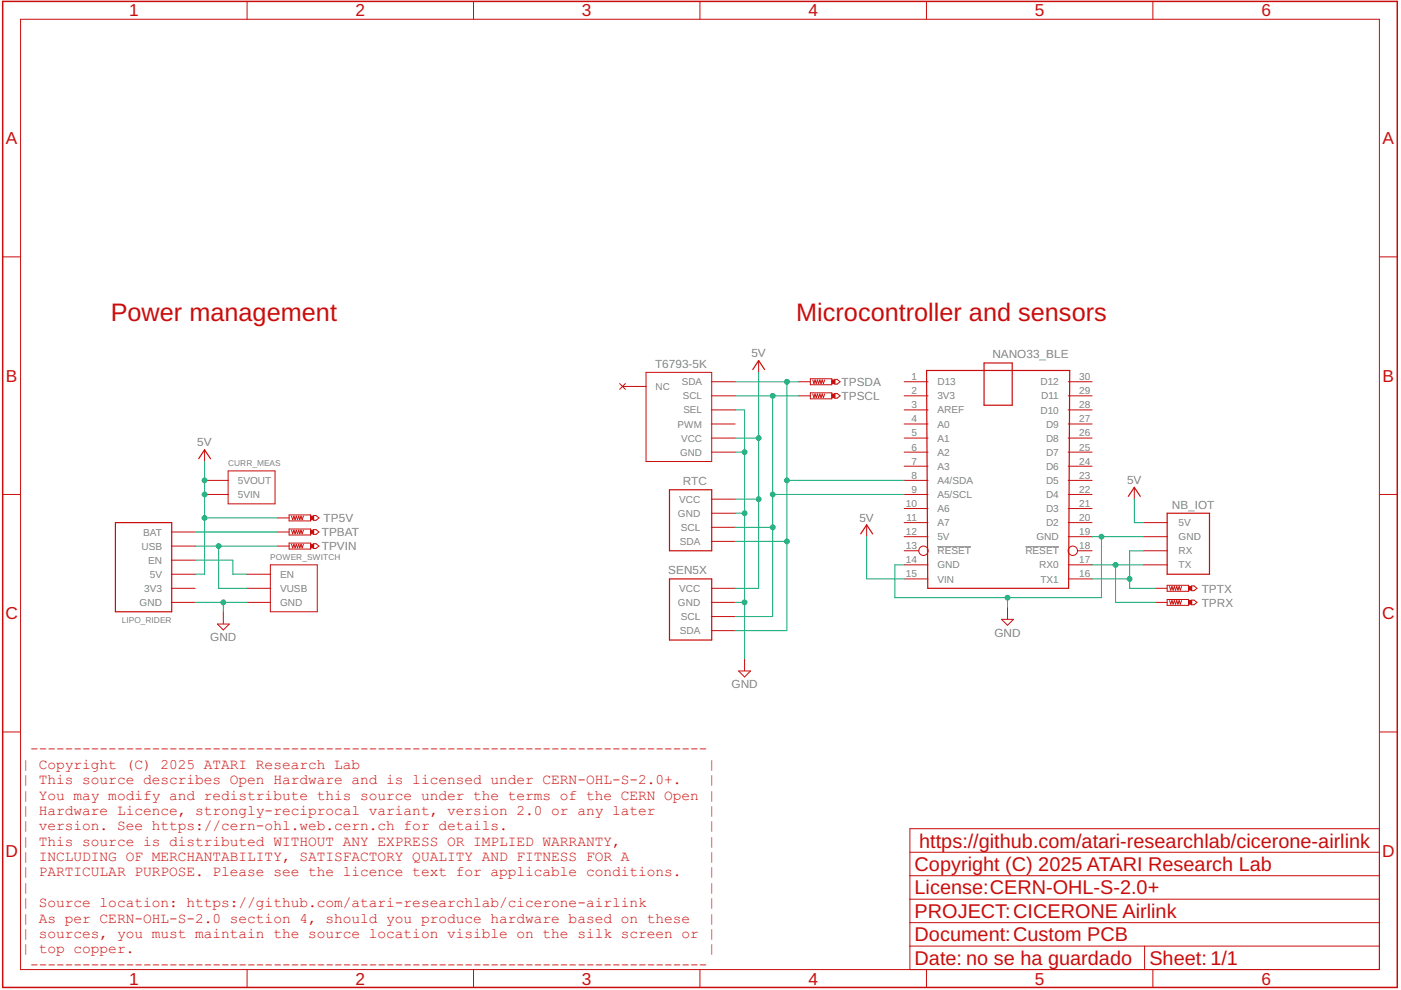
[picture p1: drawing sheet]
<svg xmlns="http://www.w3.org/2000/svg" width="297mm" height="210mm" viewBox="0 0 297 210" stroke-linecap="round" stroke-linejoin="round" font-family="sans-serif">
<path d="M198.7 115.9h7.1M217.4 115.9h7.1" fill="none" stroke="#808080" stroke-width=".21"/>
<g fill="none" stroke="#c90d0c" stroke-width=".21">
<path d="M4.4 4.1h288.1v201.5h-288.1zM52.4 .3v3.8M100.4 .3v3.8M148.4 .3v3.8M196.4 .3v3.8M244.4 .3v3.8M.6 54.5h3.8M292.5 54.5h3.7M137 79h13.9v18.9h-13.9zM160.8 76.4v2.6M43.4 95.3v2.6M48.4 99.8h9.9v7h-9.9z"/>
<path d="M131.4 81.3l1.2 1.2M132 81.9h5M132.6 81.3l-1.2 1.2M150.8 80.9h5.1M150.8 83.9h5.1M150.8 92.9h5.1M150.8 95.9h5.1M150.8 89.9h5.1M150.8 86.9h5.1M169.3 80.9h2.5M169.3 83.9h2.5M171.8 80.3h4.6v1.3h-4.6z"/>
<path d="M171.8 83.3h4.6v1.3h-4.6zM172.3 80.6l.3 .7 .2-.7 .3 .7 .2-.7 .3 .7 .2-.7 .3 .7 .2-.7 .3 .7 .2-.7M172.3 83.5l.3 .8 .2-.8 .3 .8 .2-.8 .3 .8 .2-.8 .3 .8 .2-.8 .3 .8 .2-.8M177 80.4h.5l.6 .5-.6 .5h-.5zM177 83.4h.5l.6 .5-.6 .5h-.5zM191.7 80.9h5.1M191.7 83.9h5.1M191.7 92.9h5.1M191.7 95.9h5.1M191.7 89.9h5.1M191.7 86.9h5.1M191.7 98.8h5.1"/>
<path d="M226.5 80.9h5M226.5 83.9h5M226.5 92.9h5M226.5 95.9h5M226.5 89.9h5M226.5 86.9h5M226.5 98.8h5M.6 104.8h3.8M36.3 112.8h5.1M36.3 115.8h5.1M36.3 118.8h5.1M43.4 101.9h5"/>
<path d="M43.4 104.8h5M57.3 119.8h10v9.9h-10zM58.8 112.8h2.5M58.8 115.8h2.5M58.8 109.8h2.5M61.3 109.2h4.5v1.2h-4.5zM61.3 112.2h4.5v1.2h-4.5zM61.3 115.1h4.5v1.3h-4.5zM61.8 112.4l.3 .8 .2-.8 .3 .8 .2-.8 .3 .8 .2-.8 .3 .8 .2-.8 .3 .8 .2-.8M61.8 115.4l.3 .8 .2-.8 .3 .8 .2-.8 .3 .8 .2-.8 .3 .8 .2-.8 .3 .8 .2-.8M61.8 109.4l.3 .8 .2-.8 .3 .8 .2-.8 .3 .8 .2-.8 .3 .8 .2-.8 .3 .8 .2-.8M66.5 109.3h.5l.6 .5-.6 .5h-.5z"/>
<path d="M66.5 112.3h.5l.6 .5-.6 .5h-.5zM66.5 115.3h.5l.6 .5-.6 .5h-.5zM150.8 105.8h5.1M150.8 108.8h5.1M150.8 111.8h5.1M150.8 114.8h5.1M183.7 111.3v2.5M191.7 113.8h5.1M191.7 110.8h5.1M191.7 116.8h3.1M191.7 119.8h5.1M191.7 101.9h5.1"/>
<path d="M191.7 104.8h5.1M191.7 107.8h5.1M226.5 113.8h5M226.5 110.8h5M226.5 119.8h5M226.5 101.9h5M226.5 104.8h5M226.5 107.8h5M228.5 116.8h3M240.5 103.3v2.5M242.5 113.8h5M242.5 110.8h5"/>
<path d="M242.5 116.8h5M242.5 119.8h5M292.5 104.8h3.7M36.3 121.8h5.1M36.3 127.7h5.1M36.3 124.7h5.1M46.1 132.3h2.5l-1.3 1.3zM47.3 129.7v2.5M52.3 121.8h5.1M52.3 127.7h5.1M52.3 124.7h5.1M150.8 127.7h5.1"/>
<path d="M150.8 124.7h5.1M150.8 130.7h5.1M150.8 133.7h5.1M157.9 139.7v2.5M191.7 122.7h5.1M212.3 131.3h2.6l-1.3 1.3zM213.6 128.7v2.6M226.5 122.7h5M244.9 127.7h2.6M244.9 124.7h2.6M247.5 124.1h4.5v1.3h-4.5zM247.5 127.1h4.5v1.3h-4.5z"/>
<path d="M248 124.4l.2 .7 .3-.7 .2 .7 .3-.7 .2 .7 .3-.7 .2 .7 .3-.7 .3 .7 .2-.7M248 127.3l.2 .8 .3-.8 .2 .8 .3-.8 .2 .8 .3-.8 .2 .8 .3-.8 .3 .8 .2-.8M252.6 124.2h.6l.6 .5-.6 .5h-.6zM252.6 127.2h.6l.6 .5-.6 .5h-.6zM.6 155.2h3.8M156.6 142.3h2.5l-1.2 1.2zM292.5 155.2h3.7M292.5 175.7h-99.6v29.9M192.9 195.6h99.6M192.9 190.6h99.6M192.9 185.7h99.6M192.9 180.7h99.6"/>
<path d="M52.4 205.6v3.8M100.4 205.6v3.8M148.4 205.6v3.8M192.9 200.6h99.6M196.4 205.6v3.8M242.7 200.6v5M244.4 205.6v3.8"/>
<circle cx="195.8" cy="116.8" r=".99"/>
<circle cx="227.5" cy="116.8" r=".99"/>
</g>
<path d="M159.6 78.4l1.2-1.9 1.3 1.9M196.4 78.5h30.4l-.2 46.2h-29.9zM208.6 77h6v8.9h-6zM42.1 97.3l1.3-1.9 1.2 1.9M24.5 110.8h11.9v18.9h-11.9zM141.9 103.8h9v13h-9zM182.5 113.2l1.2-1.9 1.3 1.9M239.2 105.2l1.3-1.9 1.3 1.9M247.5 108.8h8.9v13h-8.9zM141.9 122.7h9v13h-9z" fill="none" stroke="#c90d0c" stroke-width=".25"/>
<g fill="#c90d0c" stroke="#c90d0c" stroke-width=".21">
<path d="M65.8 112.4h.7v.8h-.7z"/>
<path d="M65.8 115.4h.7v.8h-.7z"/>
<path d="M65.8 109.4h.7v.8h-.7z"/>
<path d="M176.4 80.6h.6v.7h-.6z"/>
<path d="M176.4 83.5h.6v.8h-.6z"/>
<path d="M252 124.4h.6v.7h-.6z"/>
<path d="M252 127.3h.6v.8h-.6z"/>
</g>
<path d="M.6 .3h295.6v209.1h-295.6z" fill="none" stroke="#c90d0c" stroke-width=".32"/>
<g fill="none" stroke="#0dab76" stroke-width=".21">
<path d="M160.8 79v45.7h-4.9M43.4 97.9v23.9h-2M155.9 80.9h13.4M155.9 92.9h4.9M155.9 86.9h2v52.8M155.9 95.9h2M155.9 83.9h13.4M163.8 83.9v46.8h-7.9M166.8 80.9v52.8h-10.9M41.4 118.8h8v3h2.9M41.4 112.8h17.4M41.4 115.8h17.4"/>
<path d="M43.4 109.8h15.4M46.4 115.8v8.9h5.9M155.9 114.8h10.9M155.9 105.8h4.9M155.9 108.8h2M155.9 111.8h7.9M163.8 104.8h27.9M166.8 101.9h24.9M183.7 113.8v8.9h8M231.5 119.8h11M231.5 113.8h11M233.5 113.8v12.9h-43.8v-6.9h2"/>
<path d="M236.5 119.8v7.9h8.4M240.5 105.8v5h2M242.5 116.8h-3v7.9h5.4M41.4 127.7h10.9M47.3 127.7v2M155.9 127.7h2M213.6 126.7v2M231.5 122.7h8"/>
</g>
<g fill="#0dab76" stroke="#0dab76" stroke-width=".21">
<circle cx="166.8" cy="114.8" r=".51"/>
<circle cx="166.8" cy="101.9" r=".51"/>
<circle cx="166.8" cy="80.9" r=".51"/>
<circle cx="43.4" cy="101.9" r=".51"/>
<circle cx="43.4" cy="104.8" r=".51"/>
<circle cx="43.4" cy="109.8" r=".51"/>
<circle cx="160.8" cy="92.9" r=".51"/>
<circle cx="160.8" cy="105.8" r=".51"/>
<circle cx="47.3" cy="127.7" r=".51"/>
<circle cx="157.9" cy="127.7" r=".51"/>
<circle cx="157.9" cy="108.8" r=".51"/>
<circle cx="157.9" cy="95.9" r=".51"/>
<circle cx="213.6" cy="126.7" r=".51"/>
<circle cx="233.5" cy="113.8" r=".51"/>
<circle cx="239.5" cy="122.7" r=".51"/>
<circle cx="163.8" cy="83.9" r=".51"/>
<circle cx="163.8" cy="104.8" r=".51"/>
<circle cx="163.8" cy="111.8" r=".51"/>
<circle cx="236.5" cy="119.8" r=".51"/>
<circle cx="46.4" cy="115.8" r=".51"/>
</g>
<g font-size="5.4" fill="#c90d0c">
<text x="23.5" y="68">Power management</text>
<text x="168.8" y="68">Microcontroller and sensors</text>
</g>
<g font-size="4.2" fill="#c90d0c">
<text x="194.9" y="179.7">https://github.com/atari-researchlab/cicerone-airlink</text>
<text x="193.9" y="184.7">Copyright (C) 2025 ATARI Research Lab</text>
<text x="193.9" y="189.7">License:CERN-OHL-S-2.0+</text>
<text x="193.9" y="194.6">PROJECT:CICERONE Airlink</text>
<text x="193.9" y="199.6">Document:Custom PCB</text>
<text x="193.9" y="204.6">Date: no se ha guardado</text>
<text x="243.7" y="204.6">Sheet: 1/1</text>
</g>
<g font-size="3.7" fill="#c90d0c">
<text x="27.4" y="3.5">1</text>
<text x="75.4" y="3.5">2</text>
<text x="123.4" y="3.5">3</text>
<text x="171.4" y="3.5">4</text>
<text x="219.4" y="3.5">5</text>
<text x="267.4" y="3.5">6</text>
<text x="1.3" y="30.6">A</text>
<text x="293.1" y="30.6">A</text>
<text x="1.3" y="80.9">B</text>
<text x="293.1" y="80.9">B</text>
<text x="1.2" y="131.3">C</text>
<text x="293" y="131.3">C</text>
<text x="1.2" y="181.7">D</text>
<text x="293" y="181.7">D</text>
<text x="27.4" y="208.8">1</text>
<text x="75.4" y="208.8">2</text>
<text x="123.4" y="208.8">3</text>
<text x="171.4" y="208.8">4</text>
<text x="219.4" y="208.8">5</text>
<text x="267.4" y="208.8">6</text>
</g>
<g font-size="3.1" fill="#c90d0c">
<text x="6.4" y="159.7">------------------------------------------------------------------------------</text>
<text x="4.6" y="163">| Copyright (C) 2025 ATARI Research Lab</text>
<text x="4.6" y="166.3">| This source describes Open Hardware and is licensed under CERN-OHL-S-2.0+.</text>
<text x="150" y="163">|</text>
<text x="150" y="166.3">|</text>
<text x="4.6" y="169.5">| You may modify and redistribute this source under the terms of the CERN Open |</text>
<text x="4.6" y="172.8">| Hardware Licence, strongly-reciprocal variant, version 2.0 or any later</text>
<text x="150" y="172.8">|</text>
<text x="4.6" y="176">| version. See https://cern-ohl.web.cern.ch for details.</text>
<text x="4.6" y="179.3">| This source is distributed WITHOUT ANY EXPRESS OR IMPLIED WARRANTY,</text>
<text x="150" y="176">|</text>
<text x="150" y="179.3">|</text>
<text x="4.6" y="182.6">| INCLUDING OF MERCHANTABILITY, SATISFACTORY QUALITY AND FITNESS FOR A</text>
<text x="4.6" y="185.8">| PARTICULAR PURPOSE. Please see the licence text for applicable conditions.</text>
<text x="150" y="182.6">|</text>
<text x="150" y="185.8">|</text>
<text x="4.6" y="189.1">|</text>
<text x="150" y="189.1">|</text>
<text x="4.6" y="192.3">| Source location: https://github.com/atari-researchlab/cicerone-airlink</text>
<text x="4.6" y="195.6">| As per CERN-OHL-S-2.0 section 4, should you produce hardware based on these</text>
<text x="150" y="192.3">|</text>
<text x="150" y="195.6">|</text>
<text x="4.6" y="198.9">| sources, you must maintain the source location visible on the silk screen or |</text>
<text x="4.6" y="202.1">| top copper.</text>
<text x="150" y="202.1">|</text>
<text x="6.4" y="205.4">------------------------------------------------------------------------------</text>
</g>
<g font-size="2.5" fill="#808080">
<text x="138.9" y="78">T6793-5K</text>
<text x="159.3" y="75.7">5V</text>
<text x="210.4" y="76">NANO33_BLE</text>
<text x="178.4" y="81.8">TPSDA</text>
<text x="178.4" y="84.8">TPSCL</text>
<text x="41.8" y="94.7">5V</text>
<text x="144.8" y="102.8">RTC</text>
<text x="239" y="102.6">5V</text>
<text x="248.5" y="107.8">NB_IOT</text>
<text x="68.2" y="113.7">TPBAT</text>
<text x="68.6" y="110.7">TP5V</text>
<text x="182.2" y="110.6">5V</text>
<text x="68.2" y="116.7">TPVIN</text>
<text x="141.7" y="121.8">SEN5X</text>
<text x="254.8" y="125.6">TPTX</text>
<text x="254.8" y="128.6">TPRX</text>
<text x="44.6" y="136">GND</text>
<text x="210.8" y="135">GND</text>
<text x="155.1" y="146">GND</text>
</g>
<g font-size="2.1" fill="#808080">
<text x="139" y="82.7">NC</text>
<text x="144.5" y="81.7">SDA</text>
<text x="193.3" y="80.6">1</text>
<text x="193.3" y="83.6">2</text>
<text x="198.7" y="81.7">D13</text>
<text x="220.6" y="81.7">D12</text>
<text x="228.8" y="83.6">29</text>
<text x="228.8" y="80.6">30</text>
<text x="144.8" y="84.7">SCL</text>
<text x="144.9" y="87.7">SEL</text>
<text x="193.3" y="86.6">3</text>
<text x="193.3" y="89.5">4</text>
<text x="198.7" y="84.7">3V3</text>
<text x="198.7" y="87.7">AREF</text>
<text x="220.6" y="87.7">D10</text>
<text x="220.7" y="84.7">D11</text>
<text x="228.8" y="89.5">27</text>
<text x="228.8" y="86.6">28</text>
<text x="143.6" y="90.7">PWM</text>
<text x="144.4" y="93.6">VCC</text>
<text x="193.3" y="92.5">5</text>
<text x="193.3" y="95.5">6</text>
<text x="198.7" y="90.7">A0</text>
<text x="198.7" y="93.6">A1</text>
<text x="221.8" y="93.6">D8</text>
<text x="221.8" y="90.7">D9</text>
<text x="228.8" y="95.5">25</text>
<text x="228.8" y="92.5">26</text>
<text x="144.2" y="96.6">GND</text>
<text x="193.3" y="98.5">7</text>
<text x="193.3" y="101.5">8</text>
<text x="198.7" y="96.6">A2</text>
<text x="198.7" y="99.6">A3</text>
<text x="221.8" y="99.6">D6</text>
<text x="221.8" y="96.6">D7</text>
<text x="228.8" y="101.5">23</text>
<text x="228.8" y="98.5">24</text>
<text x="50.4" y="102.6">5VOUT</text>
<text x="50.4" y="105.6">5VIN</text>
<text x="144" y="106.6">VCC</text>
<text x="192.1" y="107.5">10</text>
<text x="193.3" y="104.5">9</text>
<text x="198.7" y="102.6">A4/SDA</text>
<text x="198.7" y="105.6">A5/SCL</text>
<text x="221.8" y="105.6">D4</text>
<text x="221.8" y="102.6">D5</text>
<text x="228.8" y="107.5">21</text>
<text x="228.8" y="104.5">22</text>
<text x="30.4" y="113.6">BAT</text>
<text x="143.7" y="109.6">GND</text>
<text x="144.3" y="112.6">SCL</text>
<text x="192.1" y="113.4">12</text>
<text x="192.2" y="110.4">11</text>
<text x="198.7" y="108.6">A6</text>
<text x="198.7" y="111.6">A7</text>
<text x="221.8" y="111.6">D2</text>
<text x="221.8" y="108.6">D3</text>
<text x="228.8" y="113.4">19</text>
<text x="228.8" y="110.4">20</text>
<text x="249.9" y="111.6">5V</text>
<text x="30" y="116.5">USB</text>
<text x="31.4" y="119.5">EN</text>
<text x="144.1" y="115.6">SDA</text>
<text x="192.1" y="116.4">13</text>
<text x="192.1" y="119.4">14</text>
<text x="198.7" y="114.5">5V</text>
<text x="198.7" y="117.5">RESET</text>
<text x="217.4" y="117.5">RESET</text>
<text x="219.7" y="114.6">GND</text>
<text x="228.8" y="119.4">17</text>
<text x="228.8" y="116.4">18</text>
<text x="249.9" y="114.5">GND</text>
<text x="249.9" y="117.5">RX</text>
<text x="30.6" y="125.5">3V3</text>
<text x="31.8" y="122.5">5V</text>
<text x="59.4" y="125.5">VUSB</text>
<text x="59.4" y="122.5">EN</text>
<text x="144" y="125.5">VCC</text>
<text x="192.1" y="122.4">15</text>
<text x="198.7" y="120.5">GND</text>
<text x="198.7" y="123.5">VIN</text>
<text x="220.4" y="120.5">RX0</text>
<text x="220.6" y="123.5">TX1</text>
<text x="228.8" y="122.4">16</text>
<text x="249.9" y="120.5">TX</text>
<text x="29.6" y="128.5">GND</text>
<text x="59.4" y="128.5">GND</text>
<text x="143.7" y="128.5">GND</text>
<text x="144.3" y="131.5">SCL</text>
<text x="144.1" y="134.5">SDA</text>
</g>
<g font-size="1.8" fill="#808080">
<text x="48.4" y="98.9">CURR_MEAS</text>
<text x="57.3" y="118.8">POWER_SWITCH</text>
<text x="25.8" y="132">LIPO_RIDER</text>
</g>
</svg>
